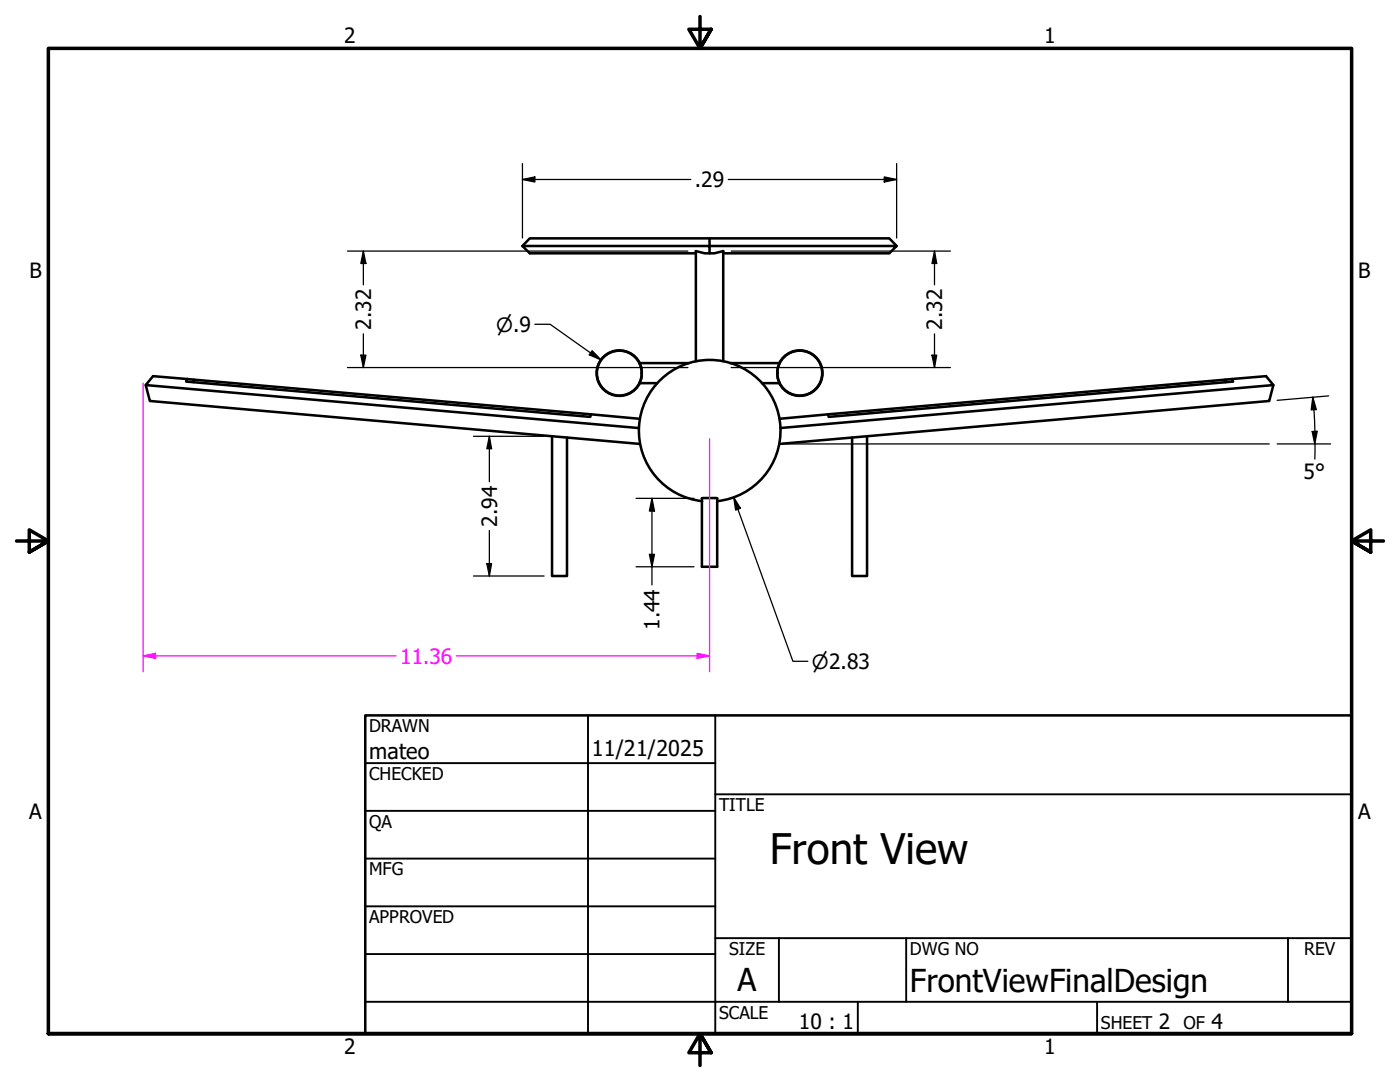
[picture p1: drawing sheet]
<svg xmlns="http://www.w3.org/2000/svg" width="279mm" height="216mm" viewBox="0 0 279 216" stroke-linecap="round" stroke-linejoin="round" font-family="sans-serif">
<!-- layer: Visible (ANSI) -->
<g fill="none" stroke="#000" stroke-width=".51">
<path d="M104.3 49.1h37.3v1.4h-.9l-1.8-.4v22M104.3 49.1l1.4 1.4h33.2M141.6 50.5h1l1.7-.4v22M141.6 47.6h-35.9l-1.4 1.5M178.9 49.1l-1.4-1.5h-35.9v1.5h37.3l-1.4 1.4h-33.2M29.1 76.8l.8 3.2 97.8 8.6M37.3 75.6l-.2 .5 80.7 7.1 .2-.5M37.3 75.6l1.4 .2-.1 .5M37.3 75.6l-6.8-.5-1.4 1.7 98.3 8.6M38.7 75.8l79.3 6.9M127.7 72.5a4.5 4.5 0 0 0-6.9-1.6 4.5 4.5 0 0 0 0 7.1 4.5 4.5 0 0 0 6.9-1.5M137.5 72.5h-9.9a4.7 4.7 0 0 1 0 4h3.5"/>
<path d="M145.7 72.5h9.9a4.7 4.7 0 0 0 0 4h-3.5M155.5 72.5a4.5 4.5 0 0 1 6.9-1.6 4.5 4.5 0 0 1 0 7.1 4.5 4.5 0 0 1-6.9-1.5M244.5 75.8l-79.3 6.9M244.6 76.3l-.1-.5 1.4-.2 .2 .5-80.7 7.1-.2-.5M245.9 75.6l6.8-.5 1.4 1.7-98.3 8.6M254.1 76.8l-.8 3.2-97.8 8.6M110.2 87.1v27.8h3v-27.6M118 82.7l9.6 .9M140.1 99.4h3v13.7h-3zM140.1 100a14.1 14.1 0 0 1-10.4-21.5 14.1 14.1 0 0 1 23.9 0 14.1 14.1 0 0 1-10.5 21.5M165.2 82.7l-9.6 .9M173 87.1v27.8h-2.9v-27.6"/>
<circle cx="123.6" cy="74.5" r="4.5"/>
<circle cx="159.6" cy="74.5" r="4.5"/>
</g>
<!-- layer: Border (ANSI) -->
<path d="M139.7 3.3v6.4l-2.2-3.9h4.4l-2.2 3.9 2.2-3.9M3.3 107.9h6.4l-3.9-2.2v4.5l3.9-2.3-3.9 2.3M276.1 107.9h-6.4l3.9-2.2v4.5l-3.9-2.3 3.9 2.3M9.7 206.2v-196.5h260v196.5h-260h260M141.9 210.1l-2.2-3.9 2.2 3.9h-4.4l2.2-3.9v6.4" fill="none" stroke="#000" stroke-width=".7"/>
<!-- layer: Title (ANSI) -->
<g fill="none" stroke="#000" stroke-width=".38">
<path d="M72.9 152.3h69.8M117.3 142.7v63.5M142.7 158.5h127M142.7 142.7v63.5M72.9 161.8h69.8M72.9 171.3h69.8M72.9 199.9h196.8M72.9 180.8h69.8M72.9 190.4h69.8M142.7 187.2h127M155.4 187.2v12.7M171.2 199.9v6.3"/>
<path d="M180.8 187.2v12.7M218.9 199.9v6.3M257 187.2v12.7"/>
</g>
<path d="M72.9 142.7h196.8v63.5h-196.8z" fill="none" stroke="#000" stroke-width=".51"/>
<!-- layer: Sketch Geometry (ANSI) -->
<path d="M155.5 88.6h97.8" fill="none" stroke="#000" stroke-width=".25"/>
<!-- layer: Dimension (ANSI) -->
<g fill="none" stroke="#000" stroke-width=".25">
<path d="M104.3 35.8l2.4-.5v1zM104.3 35.8h33.6M104.3 32.6v14.9M145.4 35.8h33.5M176.5 35.3l2.4 .5-2.4 .5zM178.9 32.6v14.9M145.9 50.1h43.8M186.5 50.1l.4 2.5h-.9zM186.5 50.1v6.7M106.7 64.7h3.1l10.2 7.1M118.2 70l1.8 1.8-2.4-1zM145.9 73.3h43.8"/>
<path d="M186 70.9h.9l-.4 2.4zM186.5 66.6v6.7M262 79.2l.7 2.5-1 .1zM262 79.2l.2 2.5M265.2 79l-10.3 .9M94.5 87.1h14.1M97.7 87.1l.4 2.4h-.9zM97.7 87.1v9M126.9 99.4h11.6M130.1 99.4l.5 2.6h-1zM130.1 99.4v17.3M146.4 99.3l1.4 2.1-1 .4z"/>
<path d="M146.4 99.3l11.8 32.7h3M254.9 88.6h10.7M261.9 86.1l1-.1-.5 2.6zM262.2 81.7l.2 4.4M262.4 86.1v2.5M262.4 88.6v3M94.5 114.9h14.1M97.2 112.5h.9l-.4 2.4zM97.7 105.9v9M126.9 113.1h11.6M129.6 110.6h1l-.5 2.5z"/>
</g>
<path d="M104.3 35.8l2.4-.5v1zM176.5 35.3l2.4 .5-2.4 .5zM186.5 50.1l.4 2.5h-.9zM118.2 70l1.8 1.8-2.4-1zM186 70.9h.9l-.4 2.4zM97.7 87.1l.4 2.4h-.9zM261.9 86.1l1-.1-.5 2.6zM262 79.2l.7 2.5-1 .1zM97.2 112.5h.9l-.4 2.4zM129.6 110.6h1l-.5 2.5zM130.1 99.4l.5 2.6h-1zM146.4 99.3l1.4 2.1-1 .4z" fill="#000"/>
<path d="M28.6 130.9h2.5" fill="none" stroke="#f0f" stroke-width=".25"/>
<path d="M28.6 130.9l2.5-.5v1z" fill="#f0f"/>
<path d="M28.6 130.9l2.5-.5v1zM139.1 130.9h2.5" fill="none" stroke="#f0f" stroke-width=".25"/>
<path d="M139.1 130.4l2.5 .5-2.5 .5z" fill="#f0f"/>
<path d="M28.6 76.5v57.5M141.6 87.6v46.4M31.1 130.9h48M91.1 130.9h48M139.1 130.4l2.5 .5-2.5 .5z" fill="none" stroke="#f0f" stroke-width=".25"/>
<path d="M69.3 50.1h68M72.5 50.1l.5 2.5h-1zM72.5 50.1v6.7M69.3 73.3h68M72 70.9h1l-.5 2.4zM72.5 66.6v6.7" fill="none" stroke="#000" stroke-width=".25"/>
<path d="M72.5 50.1l.5 2.5h-1zM72 70.9h1l-.5 2.4z" fill="#000"/>
<text font-size="8.4" x="153.6" y="172.5">Front View</text>
<g font-size="6.3">
<text x="147.2" y="197.7">A</text>
<text x="181.6" y="197.9">FrontViewFinalDesign</text>
</g>
<g font-size="4.3">
<text x="73.7" y="151.4">mateo</text>
<text x="118.1" y="150.8">11/21/2025</text>
</g>
<g font-size="4.2">
<text x="68.7" y="8.6">2</text>
<text x="208.4" y="8.6">1</text>
<text x="138.7" y="37.3">.29</text>
<text x="5.9" y="55.5">B</text>
<text x="271.1" y="55.5">B</text>
<text x="74" y="65.8" transform="rotate(-90 74 65.8)">2.32</text>
<text x="188" y="65.8" transform="rotate(-90 188 65.8)">2.32</text>
<text x="260.2" y="95.5">5°</text>
<text x="99.2" y="105.1" transform="rotate(-90 99.2 105.1)">2.94</text>
<text x="131.6" y="125.7" transform="rotate(-90 131.6 125.7)">1.44</text>
<text x="5.8" y="163.4">A</text>
<text x="271" y="163.4">A</text>
<text x="159.4" y="205.4">10 : 1</text>
<text x="231.3" y="205.4">2</text>
<text x="241.8" y="205.4">4</text>
<text x="68.7" y="210.3">2</text>
<text x="208.4" y="210.3">1</text>
</g>
<text font-size="4.2" fill="#f0f" x="79.9" y="132.4">11.36</text>
<g font-size="3.9">
<text x="99" y="66.2">⌀.9</text>
<text x="162.1" y="133.4">⌀2.83</text>
</g>
<g font-size="3.5">
<text x="73.7" y="146">DRAWN</text>
<text x="73.7" y="155.6">CHECKED</text>
<text x="143.5" y="161.8">TITLE</text>
<text x="73.7" y="165.2">QA</text>
<text x="73.7" y="174.7">MFG</text>
<text x="73.7" y="184.2">APPROVED</text>
<text x="145.5" y="190.6">SIZE</text>
<text x="181.6" y="190.6">DWG NO</text>
<text x="260.3" y="190.5">REV</text>
<text x="143.5" y="203.3">SCALE</text>
<text x="219.7" y="205.4">SHEET</text>
<text x="236.2" y="205.4">OF</text>
</g>
</svg>
